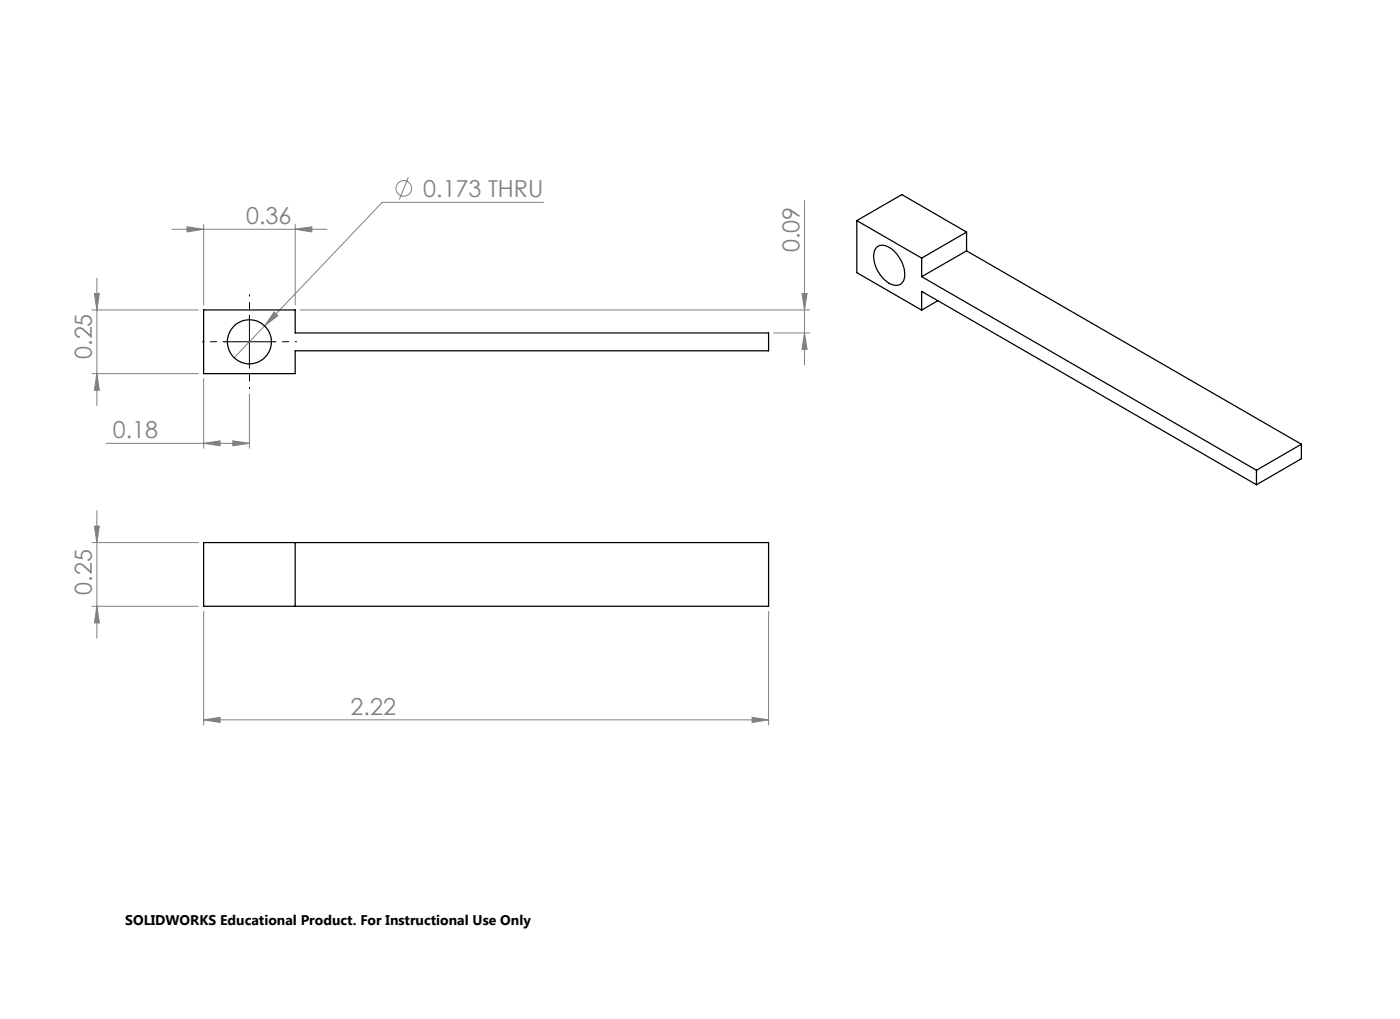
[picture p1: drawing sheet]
<svg xmlns="http://www.w3.org/2000/svg" width="279mm" height="203mm" viewBox="0 0 279 203" stroke-linecap="round" stroke-linejoin="round" font-family="sans-serif">
<g fill="none" stroke="#808080" stroke-width=".2">
<path d="M81.5 35.3l-1.8 4.5M18.8 58.5h1l-.5 3.3zM19.3 55.5v25.4M34.3 45.7h31M37.3 45.2l3.3 .5-3.3 .5zM40.6 44.7v16.1M58.9 45.7l3.3-.5v1zM58.9 44.7v16.1M108.4 40.4h-32.1l-29.6 30.9M160.1 58.5h1l-.6 3.3zM160.5 40v32.7M18.3 61.8h21.3"/>
<path d="M18.3 74.5h21.3M19.3 74.5l.5 3.3h-1zM40.6 75.5v13.9M49.8 78.6v10.8M54.7 62.2l.8 .7-2.7 2.1zM59.9 61.8h101.7M154.4 66.4h7.2M160.5 66.4l.6 3.3h-1zM21.2 88.4h28.6M40.6 88.4l3.3-.5v1zM46.5 87.9l3.3 .5-3.3 .5zM18.3 108.2h21.3"/>
<path d="M18.8 104.9h1l-.5 3.3zM19.3 101.8v25.4M18.3 120.9h21.3M19.3 120.9l.5 3.3h-1zM40.6 121.9v22.7M153.4 121.9v22.7M40.6 143.5l3.3-.4v1zM40.6 143.5h112.8M150.1 143.1l3.3 .4-3.3 .6z"/>
<circle cx="80.6" cy="37.6" r="1.56"/>
</g>
<path d="M44.8 68.1h-4.4M49.8 63.1v-4.4M49.8 73.1v4.4M54.8 68.1h4.4" fill="none" stroke="#000" stroke-width=".2" stroke-dasharray="15.2 1.3 1.3 1.3" stroke-dashoffset="14.9"/>
<path d="M44.8 68.2h10M49.8 63.1v10.1" fill="none" stroke="#000" stroke-width=".2"/>
<g fill="#808080">
<path d="M58.9 45.7l3.3-.5v1zM37.3 45.2l3.3 .5-3.3 .5z"/>
<path d="M46.5 87.9l3.3 .5-3.3 .5zM40.6 88.4l3.3-.5v1z"/>
<path d="M54.7 62.2l-1.9 2.8 2.7-2.1zM40.6 143.5l3.3-.4v1zM150.1 143.1l3.3 .4-3.3 .6z"/>
<path d="M18.8 58.5h1l-.5 3.3zM19.3 74.5l.5 3.3h-1zM160.1 58.5h1l-.6 3.3zM160.5 66.4l.6 3.3h-1zM18.8 104.9h1l-.5 3.3zM19.3 120.9l.5 3.3h-1z"/>
</g>
<g fill="none" stroke="#000" stroke-width=".25">
<path d="M171 44v10.4l12.9 7.4M171 44l12.9 7.5M171 44l9-5.2 12.9 7.5M174.8 49.5a2.03 2.03 0 0 1 2.9 0 6.2 6.2 0 0 1 2.7 6.4 1.74 1.74 0 0 1-2.5 .8 6.4 6.4 0 0 1-3.4-6.6zM183.9 51.5v3.7M183.9 55.2l66.9 38.6M187.1 60l-3.2 1.8M192.9 50l-9 5.2M192.9 50l66.8 38.6M192.9 46.3l-9 5.2M192.9 46.3v3.7M40.6 61.8h18.3v4.6h94.5v3.6h-94.5v4.5h-18.3z"/>
<path d="M183.9 61.8v-3.7l66.9 38.6M250.8 93.8v2.9M259.7 88.6l-8.9 5.2M259.7 88.6v2.9l-8.9 5.2M40.6 108.2h112.8v12.7h-112.8zM58.9 108.2v12.7"/>
<circle cx="49.8" cy="68.2" r="4.4"/>
</g>
<g font-size="4.7" fill="#808080">
<text x="84.5" y="39.3">0.173 THRU</text>
<text x="49.1" y="44.7">0.36</text>
<text x="159.6" y="50.3" transform="rotate(-90 159.6 50.3)">0.09</text>
<text x="18.3" y="71.6" transform="rotate(-90 18.3 71.6)">0.25</text>
<text x="22.5" y="87.4">0.18</text>
<text x="18.3" y="118.6" transform="rotate(-90 18.3 118.6)">0.25</text>
<text x="70" y="142.5">2.22</text>
</g>
<text font-size="2.8" x="25" y="184.4">SOLIDWORKS Educational Product. For Instructional Use Only</text>
</svg>
